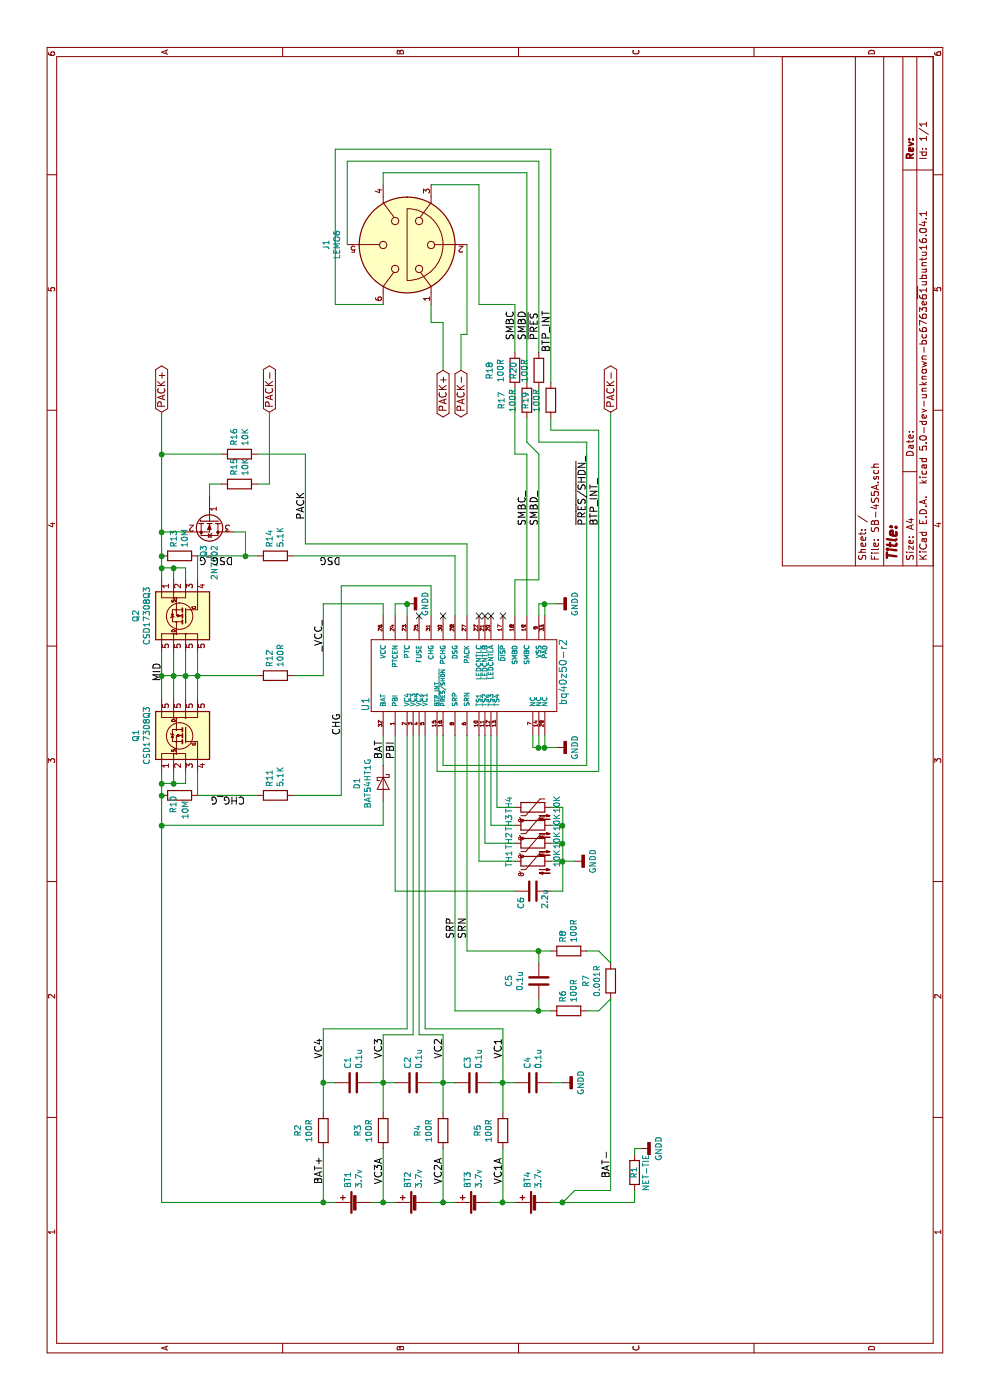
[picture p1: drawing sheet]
EESchema Schematic File Version 4
LIBS:SB-4S5A-cache
EELAYER 26 0
EELAYER END
$Descr A4 11693 8268
encoding utf-8
Sheet 1 1
Title ""
Date ""
Rev ""
Comp ""
Comment1 ""
Comment2 ""
Comment3 ""
Comment4 ""
$EndDescr
$Comp
L SB-4S5A-rescue:bq40z50-r2-RESCUE-SB-4S5A U1
U 1 1
P 6050 3850
F 0 "U1" H 5750 4650 60  0000 L CNN
F 1 "bq40z50-r2" H 5800 3000 60  0000 L CNN
F 2 "TI SBS:QFN-32_EP_3.8x3.8_Pitch0.4mm" H 6050 3850 60  0001 C CNN
F 3 "" H 6050 3850 60  0001 C CNN
	1    6050 3850
	1    0    0    -1  
$EndComp
$Comp
L SB-4S5A-rescue:Battery_Cell-device BT1
U 1 1
P 1650 3000
F 0 "BT1" H 1768 3096 50  0000 L CNN
F 1 "3.7v" H 1768 3005 50  0000 L CNN
F 2 "TI SBS:105070" V 1650 3060 50  0001 C CNN
F 3 "" V 1650 3060 50  0001 C CNN
	1    1650 3000
	1    0    0    -1  
$EndComp
$Comp
L SB-4S5A-rescue:Battery_Cell-device BT2
U 1 1
P 1650 3500
F 0 "BT2" H 1768 3596 50  0000 L CNN
F 1 "3.7v" H 1768 3505 50  0000 L CNN
F 2 "TI SBS:105070" V 1650 3560 50  0001 C CNN
F 3 "" V 1650 3560 50  0001 C CNN
	1    1650 3500
	1    0    0    -1  
$EndComp
$Comp
L SB-4S5A-rescue:Battery_Cell-device BT3
U 1 1
P 1650 4000
F 0 "BT3" H 1768 4096 50  0000 L CNN
F 1 "3.7v" H 1768 4005 50  0000 L CNN
F 2 "TI SBS:105070" V 1650 4060 50  0001 C CNN
F 3 "" V 1650 4060 50  0001 C CNN
	1    1650 4000
	1    0    0    -1  
$EndComp
$Comp
L SB-4S5A-rescue:Battery_Cell-device BT4
U 1 1
P 1650 4500
F 0 "BT4" H 1768 4596 50  0000 L CNN
F 1 "3.7v" H 1768 4505 50  0000 L CNN
F 2 "TI SBS:105070" V 1650 4560 50  0001 C CNN
F 3 "" V 1650 4560 50  0001 C CNN
	1    1650 4500
	1    0    0    -1  
$EndComp
$Comp
L power:GNDD #PWR02
U 1 1
P 2100 5350
F 0 "#PWR02" H 2100 5100 50  0001 C CNN
F 1 "GNDD" H 2100 5200 50  0000 C CNN
F 2 "" H 2100 5350 50  0001 C CNN
F 3 "" H 2100 5350 50  0001 C CNN
	1    2100 5350
	1    0    0    -1  
$EndComp
$Comp
L SB-4S5A-rescue:R-RESCUE-SB-4S5A R10
U 1 1
P 5050 1500
F 0 "R10" H 5200 1450 50  0000 R CNN
F 1 "10M" H 5250 1550 50  0000 R CNN
F 2 "Resistors_SMD:R_0402" V 4980 1500 50  0001 C CNN
F 3 "" H 5050 1500 50  0001 C CNN
	1    5050 1500
	-1   0    0    1   
$EndComp
$Comp
L SB-4S5A-rescue:R-RESCUE-SB-4S5A R13
U 1 1
P 7050 1500
F 0 "R13" H 6980 1454 50  0000 R CNN
F 1 "10M" H 6980 1545 50  0000 R CNN
F 2 "Resistors_SMD:R_0402" V 6980 1500 50  0001 C CNN
F 3 "" H 7050 1500 50  0001 C CNN
	1    7050 1500
	-1   0    0    1   
$EndComp
$Comp
L SB-4S5A-rescue:D_Schottky-device D1
U 1 1
P 5150 3200
F 0 "D1" H 5150 2984 50  0000 C CNN
F 1 "BAT54HT1G" H 5150 3075 50  0000 C CNN
F 2 "Diodes_SMD:D_SOD-323" H 5150 3200 50  0001 C CNN
F 3 "" H 5150 3200 50  0001 C CNN
	1    5150 3200
	-1   0    0    1   
$EndComp
$Comp
L SB-4S5A-rescue:R-RESCUE-SB-4S5A R12
U 1 1
P 6050 2300
F 0 "R12" H 5980 2254 50  0000 R CNN
F 1 "100R" H 5980 2345 50  0000 R CNN
F 2 "Resistors_SMD:R_0402" V 5980 2300 50  0001 C CNN
F 3 "" H 6050 2300 50  0001 C CNN
	1    6050 2300
	-1   0    0    1   
$EndComp
$Comp
L power:GNDD #PWR07
U 1 1
P 6650 4650
F 0 "#PWR07" H 6650 4400 50  0001 C CNN
F 1 "GNDD" H 6650 4500 50  0000 C CNN
F 2 "" H 6650 4650 50  0001 C CNN
F 3 "" H 6650 4650 50  0001 C CNN
	1    6650 4650
	1    0    0    -1  
$EndComp
NoConn ~ 6550 3500
NoConn ~ 6550 3700
$Comp
L power:GNDD #PWR05
U 1 1
P 5450 4650
F 0 "#PWR05" H 5450 4400 50  0001 C CNN
F 1 "GNDD" H 5450 4500 50  0000 C CNN
F 2 "" H 5450 4650 50  0001 C CNN
F 3 "" H 5450 4650 50  0001 C CNN
	1    5450 4650
	1    0    0    -1  
$EndComp
$Comp
L power:GNDD #PWR06
U 1 1
P 6650 3400
F 0 "#PWR06" H 6650 3150 50  0001 C CNN
F 1 "GNDD" H 6650 3250 50  0000 C CNN
F 2 "" H 6650 3400 50  0001 C CNN
F 3 "" H 6650 3400 50  0001 C CNN
	1    6650 3400
	1    0    0    -1  
$EndComp
$Comp
L SB-4S5A-rescue:R-RESCUE-SB-4S5A R18
U 1 1
P 8600 4300
F 0 "R18" V 8807 4300 50  0000 C CNN
F 1 "100R" V 8716 4300 50  0000 C CNN
F 2 "Resistors_SMD:R_0402" V 8530 4300 50  0001 C CNN
F 3 "" H 8600 4300 50  0001 C CNN
	1    8600 4300
	0    -1   -1   0   
$EndComp
$Comp
L SB-4S5A-rescue:R-device R17
U 1 1
P 8350 4400
F 0 "R17" V 8557 4400 50  0000 C CNN
F 1 "100R" V 8466 4400 50  0000 C CNN
F 2 "Resistors_SMD:R_0402" V 8280 4400 50  0001 C CNN
F 3 "" H 8350 4400 50  0001 C CNN
	1    8350 4400
	0    -1   -1   0   
$EndComp
$Comp
L SB-4S5A-rescue:R-RESCUE-SB-4S5A R2
U 1 1
P 2250 2700
F 0 "R2" V 2457 2700 50  0000 C CNN
F 1 "100R" V 2366 2700 50  0000 C CNN
F 2 "Resistors_SMD:R_0402" V 2180 2700 50  0001 C CNN
F 3 "" H 2250 2700 50  0001 C CNN
	1    2250 2700
	0    -1   -1   0   
$EndComp
$Comp
L SB-4S5A-rescue:R-RESCUE-SB-4S5A R3
U 1 1
P 2250 3200
F 0 "R3" V 2457 3200 50  0000 C CNN
F 1 "100R" V 2366 3200 50  0000 C CNN
F 2 "Resistors_SMD:R_0402" V 2180 3200 50  0001 C CNN
F 3 "" H 2250 3200 50  0001 C CNN
	1    2250 3200
	0    -1   -1   0   
$EndComp
$Comp
L SB-4S5A-rescue:R-RESCUE-SB-4S5A R4
U 1 1
P 2250 3700
F 0 "R4" V 2457 3700 50  0000 C CNN
F 1 "100R" V 2366 3700 50  0000 C CNN
F 2 "Resistors_SMD:R_0402" V 2180 3700 50  0001 C CNN
F 3 "" H 2250 3700 50  0001 C CNN
	1    2250 3700
	0    -1   -1   0   
$EndComp
$Comp
L SB-4S5A-rescue:R-RESCUE-SB-4S5A R5
U 1 1
P 2250 4200
F 0 "R5" V 2457 4200 50  0000 C CNN
F 1 "100R" V 2366 4200 50  0000 C CNN
F 2 "Resistors_SMD:R_0402" V 2180 4200 50  0001 C CNN
F 3 "" H 2250 4200 50  0001 C CNN
	1    2250 4200
	0    -1   -1   0   
$EndComp
$Comp
L SB-4S5A-rescue:C-device C1
U 1 1
P 2650 2950
F 0 "C1" H 2765 2996 50  0000 L CNN
F 1 "0.1u" H 2765 2905 50  0000 L CNN
F 2 "Capacitors_SMD:C_0402" H 2688 2800 50  0001 C CNN
F 3 "" H 2650 2950 50  0001 C CNN
	1    2650 2950
	1    0    0    -1  
$EndComp
$Comp
L SB-4S5A-rescue:C-device C2
U 1 1
P 2650 3450
F 0 "C2" H 2765 3496 50  0000 L CNN
F 1 "0.1u" H 2765 3405 50  0000 L CNN
F 2 "Capacitors_SMD:C_0402" H 2688 3300 50  0001 C CNN
F 3 "" H 2650 3450 50  0001 C CNN
	1    2650 3450
	1    0    0    -1  
$EndComp
$Comp
L SB-4S5A-rescue:C-device C3
U 1 1
P 2650 3950
F 0 "C3" H 2765 3996 50  0000 L CNN
F 1 "0.1u" H 2765 3905 50  0000 L CNN
F 2 "Capacitors_SMD:C_0402" H 2688 3800 50  0001 C CNN
F 3 "" H 2650 3950 50  0001 C CNN
	1    2650 3950
	1    0    0    -1  
$EndComp
$Comp
L SB-4S5A-rescue:C-device C4
U 1 1
P 2650 4450
F 0 "C4" H 2765 4496 50  0000 L CNN
F 1 "0.1u" H 2765 4405 50  0000 L CNN
F 2 "Capacitors_SMD:C_0402" H 2688 4300 50  0001 C CNN
F 3 "" H 2650 4450 50  0001 C CNN
	1    2650 4450
	1    0    0    -1  
$EndComp
$Comp
L SB-4S5A-rescue:Thermistor_NTC-device TH1
U 1 1
P 4500 4450
F 0 "TH1" H 4450 4650 50  0000 L CNN
F 1 "10K" H 4450 4250 50  0000 L CNN
F 2 "Resistors_SMD:R_0402" H 4500 4500 50  0001 C CNN
F 3 "" H 4500 4500 50  0001 C CNN
	1    4500 4450
	1    0    0    -1  
$EndComp
$Comp
L SB-4S5A-rescue:Thermistor_NTC-device TH2
U 1 1
P 4650 4450
F 0 "TH2" H 4600 4650 50  0000 L CNN
F 1 "10K" H 4600 4250 50  0000 L CNN
F 2 "Resistors_SMD:R_0402" H 4650 4500 50  0001 C CNN
F 3 "" H 4650 4500 50  0001 C CNN
	1    4650 4450
	1    0    0    -1  
$EndComp
$Comp
L SB-4S5A-rescue:Thermistor_NTC-device TH3
U 1 1
P 4800 4450
F 0 "TH3" H 4750 4650 50  0000 L CNN
F 1 "10K" H 4750 4250 50  0000 L CNN
F 2 "Resistors_SMD:R_0402" H 4800 4500 50  0001 C CNN
F 3 "" H 4800 4500 50  0001 C CNN
	1    4800 4450
	1    0    0    -1  
$EndComp
$Comp
L SB-4S5A-rescue:Thermistor_NTC-device TH4
U 1 1
P 4950 4450
F 0 "TH4" H 4900 4650 50  0000 L CNN
F 1 "10K" H 4900 4250 50  0000 L CNN
F 2 "Resistors_SMD:R_0402" H 4950 4500 50  0001 C CNN
F 3 "" H 4950 4500 50  0001 C CNN
	1    4950 4450
	1    0    0    -1  
$EndComp
$Comp
L SB-4S5A-rescue:R-RESCUE-SB-4S5A R7
U 1 1
P 3500 5100
F 0 "R7" V 3293 5100 50  0000 C CNN
F 1 "0.001R" V 3384 5100 50  0000 C CNN
F 2 "Resistors_SMD:R_1206" V 3430 5100 50  0001 C CNN
F 3 "" H 3500 5100 50  0001 C CNN
	1    3500 5100
	0    1    1    0   
$EndComp
$Comp
L SB-4S5A-rescue:R-RESCUE-SB-4S5A R6
U 1 1
P 3250 4750
F 0 "R6" H 3180 4704 50  0000 R CNN
F 1 "100R" H 3180 4795 50  0000 R CNN
F 2 "Resistors_SMD:R_0402" V 3180 4750 50  0001 C CNN
F 3 "" H 3250 4750 50  0001 C CNN
	1    3250 4750
	-1   0    0    1   
$EndComp
$Comp
L SB-4S5A-rescue:R-RESCUE-SB-4S5A R8
U 1 1
P 3750 4750
F 0 "R8" H 3680 4704 50  0000 R CNN
F 1 "100R" H 3680 4795 50  0000 R CNN
F 2 "Resistors_SMD:R_0402" V 3680 4750 50  0001 C CNN
F 3 "" H 3750 4750 50  0001 C CNN
	1    3750 4750
	-1   0    0    1   
$EndComp
$Comp
L SB-4S5A-rescue:C-device C5
U 1 1
P 3500 4500
F 0 "C5" V 3248 4500 50  0000 C CNN
F 1 "0.1u" V 3339 4500 50  0000 C CNN
F 2 "Capacitors_SMD:C_0402" H 3538 4350 50  0001 C CNN
F 3 "" H 3500 4500 50  0001 C CNN
	1    3500 4500
	0    1    1    0   
$EndComp
Wire Wire Line
	5850 1350 6050 1350
Wire Wire Line
	5850 1450 6050 1450
Wire Wire Line
	5850 1550 6050 1550
Wire Wire Line
	5850 1650 6050 1650
Wire Wire Line
	6050 1350 6050 1450
Connection ~ 6050 1450
Connection ~ 6050 1350
Connection ~ 6050 1550
Connection ~ 6050 1650
Wire Wire Line
	5150 1550 5250 1550
Wire Wire Line
	5150 1350 5150 1450
Wire Wire Line
	5250 1450 5150 1450
Connection ~ 5150 1450
Wire Wire Line
	6950 1550 6850 1550
Wire Wire Line
	6950 1350 6950 1450
Wire Wire Line
	6850 1350 6950 1350
Wire Wire Line
	6850 1450 6950 1450
Connection ~ 6950 1450
Connection ~ 6950 1350
Wire Wire Line
	5250 1650 5050 1650
Wire Wire Line
	5050 1650 5050 2150
Wire Wire Line
	6850 1650 7050 1650
Wire Wire Line
	7050 1650 7050 2050
Wire Wire Line
	4800 1350 4800 3200
Wire Wire Line
	6550 3200 6650 3200
Wire Wire Line
	6550 4500 6650 4500
Wire Wire Line
	6650 4500 6650 4550
Wire Wire Line
	6550 4550 6650 4550
Connection ~ 6650 4550
Wire Wire Line
	6550 3400 6650 3400
Wire Wire Line
	6650 3400 6650 3300
Wire Wire Line
	6650 3300 6550 3300
Wire Wire Line
	5550 4450 5450 4450
Wire Wire Line
	5450 4450 5450 4500
Wire Wire Line
	5550 4500 5450 4500
Connection ~ 5450 4500
Wire Wire Line
	5550 4550 5450 4550
Connection ~ 5450 4550
Wire Wire Line
	8750 4300 9150 4300
Wire Wire Line
	1650 4100 1650 4200
Wire Wire Line
	1650 3600 1650 3700
Wire Wire Line
	1650 3100 1650 3200
Wire Wire Line
	1650 1350 1650 2700
Wire Wire Line
	2100 2700 1650 2700
Connection ~ 1650 2700
Wire Wire Line
	2100 3200 1650 3200
Connection ~ 1650 3200
Wire Wire Line
	2100 3700 1650 3700
Connection ~ 1650 3700
Wire Wire Line
	2100 4200 1650 4200
Connection ~ 1650 4200
Wire Wire Line
	1650 4600 1650 4700
Wire Wire Line
	1650 1350 4800 1350
Connection ~ 5150 1350
Connection ~ 5050 1350
Connection ~ 4800 1350
Wire Wire Line
	3100 3400 5550 3400
Wire Wire Line
	3100 2700 3100 3400
Wire Wire Line
	2400 2700 2650 2700
Wire Wire Line
	3050 3450 5550 3450
Wire Wire Line
	3050 3200 3050 3450
Wire Wire Line
	2400 3200 2650 3200
Wire Wire Line
	3050 3500 5550 3500
Wire Wire Line
	3050 3700 3050 3500
Wire Wire Line
	2400 3700 2650 3700
Wire Wire Line
	3100 3550 5550 3550
Wire Wire Line
	3100 4200 3100 3550
Wire Wire Line
	2400 4200 2650 4200
Wire Wire Line
	2650 2700 2650 2800
Connection ~ 2650 2700
Wire Wire Line
	2650 3100 2650 3200
Connection ~ 2650 3200
Wire Wire Line
	2650 3600 2650 3700
Connection ~ 2650 3700
Wire Wire Line
	2650 4100 2650 4200
Connection ~ 2650 4200
Wire Wire Line
	2650 4600 2650 4700
Connection ~ 1650 4700
Wire Wire Line
	1650 4700 1750 4800
Wire Wire Line
	1750 4800 1750 5100
Wire Wire Line
	1750 5100 3350 5100
Wire Wire Line
	3350 5100 3250 5000
Wire Wire Line
	3250 5000 3250 4900
Wire Wire Line
	3650 5100 3750 5000
Wire Wire Line
	3750 5000 3750 4900
Wire Wire Line
	3650 4500 3750 4500
Wire Wire Line
	3750 3900 3750 4500
Wire Wire Line
	3350 4500 3250 4500
Wire Wire Line
	3250 3800 3250 4500
Wire Wire Line
	3650 5100 8250 5100
Wire Wire Line
	5550 3800 3250 3800
Connection ~ 3250 4500
Wire Wire Line
	5550 3900 3750 3900
Connection ~ 3750 4500
$Comp
L power:GNDD #PWR04
U 1 1
P 4500 4800
F 0 "#PWR04" H 4500 4550 50  0001 C CNN
F 1 "GNDD" H 4500 4650 50  0000 C CNN
F 2 "" H 4500 4800 50  0001 C CNN
F 3 "" H 4500 4800 50  0001 C CNN
	1    4500 4800
	1    0    0    -1  
$EndComp
Wire Wire Line
	4500 4600 4500 4700
Wire Wire Line
	4250 4700 4500 4700
Wire Wire Line
	4950 4700 4950 4600
Wire Wire Line
	4650 4600 4650 4700
Connection ~ 4650 4700
Wire Wire Line
	4800 4600 4800 4700
Connection ~ 4800 4700
Connection ~ 4500 4700
Wire Wire Line
	5550 4150 4950 4150
Wire Wire Line
	4950 4150 4950 4300
Wire Wire Line
	5550 4100 4800 4100
Wire Wire Line
	4800 4100 4800 4300
Wire Wire Line
	5550 4050 4650 4050
Wire Wire Line
	4650 4050 4650 4300
Wire Wire Line
	5550 4000 4500 4000
Wire Wire Line
	4500 4000 4500 4300
Text GLabel 8250 5100 2    60   BiDi ~ 0
PACK-
Wire Wire Line
	5300 4900 5300 3700
Wire Wire Line
	5300 3700 5550 3700
Wire Wire Line
	5550 3650 5250 3650
Wire Wire Line
	5250 3650 5250 5000
$Comp
L SB-4S5A-rescue:R-RESCUE-SB-4S5A R11
U 1 1
P 5050 2300
F 0 "R11" H 4980 2254 50  0000 R CNN
F 1 "5.1K" H 4980 2345 50  0000 R CNN
F 2 "Resistors_SMD:R_0402" V 4980 2300 50  0001 C CNN
F 3 "" H 5050 2300 50  0001 C CNN
	1    5050 2300
	-1   0    0    1   
$EndComp
$Comp
L SB-4S5A-rescue:2N7002-Transistor Q3
U 1 1
P 7350 1750
F 0 "Q3" H 7556 1704 50  0000 L CNN
F 1 "2N7002" H 7556 1795 50  0000 L CNN
F 2 "TO_SOT_Packages_SMD:SOT-23" H 7550 1675 50  0001 L CIN
F 3 "" H 7350 1750 50  0001 L CNN
	1    7350 1750
	-1   0    0    1   
$EndComp
Wire Wire Line
	7250 1550 7250 1350
Connection ~ 7250 1350
Wire Wire Line
	7250 1950 7250 2050
Wire Wire Line
	7250 2050 7050 2050
$Comp
L SB-4S5A-rescue:R-RESCUE-SB-4S5A R14
U 1 1
P 7050 2300
F 0 "R14" H 6980 2254 50  0000 R CNN
F 1 "5.1K" H 6980 2345 50  0000 R CNN
F 2 "Resistors_SMD:R_0402" V 6980 2300 50  0001 C CNN
F 3 "" H 7050 2300 50  0001 C CNN
	1    7050 2300
	-1   0    0    1   
$EndComp
Wire Wire Line
	5300 3200 5550 3200
Wire Wire Line
	4800 3200 5000 3200
Wire Wire Line
	6650 3200 6650 2700
Wire Wire Line
	6650 2700 6050 2700
Wire Wire Line
	6050 2700 6050 2450
Connection ~ 7050 2050
$Comp
L SB-4S5A-rescue:R-RESCUE-SB-4S5A R15
U 1 1
P 7650 2000
F 0 "R15" H 7720 2046 50  0000 L CNN
F 1 "10K" H 7720 1955 50  0000 L CNN
F 2 "Resistors_SMD:R_0402" V 7580 2000 50  0001 C CNN
F 3 "" H 7650 2000 50  0001 C CNN
	1    7650 2000
	1    0    0    -1  
$EndComp
Wire Wire Line
	7550 1750 7650 1750
Wire Wire Line
	6550 3600 6800 3600
Wire Wire Line
	6800 3600 6800 2850
Wire Wire Line
	6800 2850 5050 2850
Wire Wire Line
	5050 2850 5050 2450
Wire Wire Line
	6550 3800 7050 3800
Wire Wire Line
	7050 3800 7050 2450
Wire Wire Line
	7650 2150 7650 2250
Wire Wire Line
	7650 1750 7650 1850
$Comp
L SB-4S5A-rescue:R-RESCUE-SB-4S5A R16
U 1 1
P 7900 2000
F 0 "R16" H 7970 2046 50  0000 L CNN
F 1 "10K" H 7970 1955 50  0000 L CNN
F 2 "Resistors_SMD:R_0402" V 7830 2000 50  0001 C CNN
F 3 "" H 7900 2000 50  0001 C CNN
	1    7900 2000
	1    0    0    -1  
$EndComp
Wire Wire Line
	6550 3900 7150 3900
Wire Wire Line
	7150 3900 7150 2550
Wire Wire Line
	7150 2550 7900 2550
Wire Wire Line
	7900 2550 7900 2150
Wire Wire Line
	7900 1850 7900 1350
Connection ~ 7900 1350
$Comp
L SB-4S5A-rescue:C-device C6
U 1 1
P 4250 4450
F 0 "C6" H 4100 4550 50  0000 L CNN
F 1 "2.2u" H 4100 4350 50  0000 L CNN
F 2 "Capacitors_SMD:C_0402" H 4288 4300 50  0001 C CNN
F 3 "" H 4250 4450 50  0001 C CNN
	1    4250 4450
	1    0    0    -1  
$EndComp
Wire Wire Line
	4250 4700 4250 4600
Wire Wire Line
	5550 3300 4250 3300
Wire Wire Line
	4250 3300 4250 4300
Text GLabel 8250 1350 2    60   BiDi ~ 0
PACK+
NoConn ~ 6550 4000
NoConn ~ 6550 4050
NoConn ~ 6550 4100
NoConn ~ 6550 4200
Connection ~ 7050 1350
$Comp
L SB-4S5A-rescue:R-RESCUE-SB-4S5A R1
U 1 1
P 1900 5300
F 0 "R1" V 1900 5300 50  0000 C CNN
F 1 "NET-TIE" V 1800 5300 50  0000 C CNN
F 2 "Resistors_SMD:R_0402" V 1830 5300 50  0001 C CNN
F 3 "" H 1900 5300 50  0001 C CNN
	1    1900 5300
	0    -1   -1   0   
$EndComp
Wire Wire Line
	2050 5300 2100 5300
Wire Wire Line
	2100 5300 2100 5350
$Comp
L SB-4S5A-rescue:CSD19534Q5A-RESCUE-SB-4S5A Q1
U 1 1
P 5550 1550
F 0 "Q1" H 5550 1967 50  0000 C CNN
F 1 "CSD17308Q3" H 5550 1876 50  0000 C CNN
F 2 "Housings_SON:VSON-8_3.3x3.3mm_Pitch0.65mm_NexFET" H 5550 1750 50  0001 C CIN
F 3 "" V 5550 1550 50  0001 L CNN
	1    5550 1550
	1    0    0    -1  
$EndComp
$Comp
L SB-4S5A-rescue:CSD19534Q5A-RESCUE-SB-4S5A Q2
U 1 1
P 6550 1550
F 0 "Q2" H 6550 1967 50  0000 C CNN
F 1 "CSD17308Q3" H 6550 1876 50  0000 C CNN
F 2 "Housings_SON:VSON-8_3.3x3.3mm_Pitch0.65mm_NexFET" H 6550 1750 50  0001 C CIN
F 3 "" V 6550 1550 50  0001 L CNN
	1    6550 1550
	-1   0    0    -1  
$EndComp
$Comp
L SB-4S5A-rescue:R-RESCUE-SB-4S5A R20
U 1 1
P 8600 4500
F 0 "R20" V 8807 4500 50  0000 C CNN
F 1 "100R" V 8716 4500 50  0000 C CNN
F 2 "Resistors_SMD:R_0402" V 8530 4500 50  0001 C CNN
F 3 "" H 8600 4500 50  0001 C CNN
	1    8600 4500
	0    -1   -1   0   
$EndComp
$Comp
L SB-4S5A-rescue:R-device R19
U 1 1
P 8350 4600
F 0 "R19" V 8557 4600 50  0000 C CNN
F 1 "100R" V 8466 4600 50  0000 C CNN
F 2 "Resistors_SMD:R_0402" V 8280 4600 50  0001 C CNN
F 3 "" H 8350 4600 50  0001 C CNN
	1    8350 4600
	0    -1   -1   0   
$EndComp
Wire Wire Line
	5300 4900 8000 4900
Wire Wire Line
	8000 4900 8000 4500
Wire Wire Line
	8000 4500 8450 4500
Wire Wire Line
	5250 5000 8100 5000
Wire Wire Line
	8100 5000 8100 4600
Wire Wire Line
	8100 4600 8200 4600
Wire Wire Line
	9150 3600 9000 3600
Wire Wire Line
	9000 3600 9000 3700
Wire Wire Line
	9000 3700 8600 3700
Text GLabel 8600 3700 0    60   BiDi ~ 0
PACK+
Text GLabel 8600 3850 0    60   BiDi ~ 0
PACK-
Wire Wire Line
	9650 3900 8900 3900
Wire Wire Line
	8900 3900 8900 3850
Wire Wire Line
	8900 3850 8600 3850
Text GLabel 8250 2250 2    60   BiDi ~ 0
PACK-
Wire Wire Line
	7650 2250 8250 2250
Text Label 2850 4200 0    60   ~ 0
VC1
Text Label 2850 3700 0    60   ~ 0
VC2
Text Label 2850 3200 0    60   ~ 0
VC3
Text Label 2850 2700 0    60   ~ 0
VC4
Text Label 3850 3800 0    60   ~ 0
SRP
Text Label 3850 3900 0    60   ~ 0
SRN
Text Label 1800 2700 0    60   ~ 0
BAT+
Text Label 1800 3200 0    60   ~ 0
VC3A
Text Label 1800 3700 0    60   ~ 0
VC2A
Text Label 1800 4200 0    60   ~ 0
VC1A
Wire Wire Line
	1650 5300 1750 5300
Text Label 1850 5100 0    60   ~ 0
BAT-
Text Label 5350 3200 0    60   ~ 0
BAT
Text Label 5350 3300 0    60   ~ 0
PBI
Text Label 7300 5000 0    60   ~ 0
BTP_INT_
Text Label 7300 4900 0    60   ~ 0
~PRES/SHDN~_
Text Label 7300 4500 0    60   ~ 0
SMBD_
Text Label 7300 4400 0    60   ~ 0
SMBC_
Text Label 8850 4300 0    60   ~ 0
SMBC
Text Label 8850 4400 0    60   ~ 0
SMBD
Text Label 8850 4500 0    60   ~ 0
~PRES~
Text Label 8750 4600 0    60   ~ 0
BTP_INT
Text Label 5550 2850 0    60   ~ 0
CHG
Text Label 6250 2700 0    60   ~ 0
_VCC_
Text Label 7050 2850 1    60   ~ 0
DSG
Text Label 7350 2550 0    60   ~ 0
PACK
Text Label 6000 1350 0    60   ~ 0
MID
Text Label 5050 2050 1    60   ~ 0
CHG_G
Text Label 7050 1950 1    60   ~ 0
DSG_G
Connection ~ 6650 3400
$Comp
L power:GNDD #PWR01
U 1 1
P 2650 4700
F 0 "#PWR01" H 2650 4450 50  0001 C CNN
F 1 "GNDD" H 2650 4550 50  0000 C CNN
F 2 "" H 2650 4700 50  0001 C CNN
F 3 "" H 2650 4700 50  0001 C CNN
	1    2650 4700
	1    0    0    -1  
$EndComp
Wire Wire Line
	6550 4400 7900 4400
Wire Wire Line
	7900 4400 7900 4300
Wire Wire Line
	7900 4300 8450 4300
Wire Wire Line
	8200 4400 8000 4400
Wire Wire Line
	8000 4400 7900 4500
Wire Wire Line
	7900 4500 6850 4500
Wire Wire Line
	6850 4500 6850 4300
Wire Wire Line
	6850 4300 6550 4300
Wire Wire Line
	6050 1450 6250 1450
Wire Wire Line
	6050 1450 6050 1550
Wire Wire Line
	6050 1350 6250 1350
Wire Wire Line
	6050 1550 6250 1550
Wire Wire Line
	6050 1550 6050 1650
Wire Wire Line
	6050 1650 6250 1650
Wire Wire Line
	6050 1650 6050 2150
Wire Wire Line
	5150 1450 5150 1550
Wire Wire Line
	6950 1450 6950 1550
Wire Wire Line
	6950 1350 7050 1350
Wire Wire Line
	6650 4550 6650 4650
Wire Wire Line
	5450 4500 5450 4550
Wire Wire Line
	5450 4550 5450 4650
Wire Wire Line
	1650 2700 1650 2800
Wire Wire Line
	1650 3200 1650 3300
Wire Wire Line
	1650 3700 1650 3800
Wire Wire Line
	1650 4200 1650 4300
Wire Wire Line
	5150 1350 5250 1350
Wire Wire Line
	5050 1350 5150 1350
Wire Wire Line
	4800 1350 5050 1350
Wire Wire Line
	2650 2700 3100 2700
Wire Wire Line
	2650 3200 3050 3200
Wire Wire Line
	2650 3200 2650 3300
Wire Wire Line
	2650 3700 3050 3700
Wire Wire Line
	2650 3700 2650 3800
Wire Wire Line
	2650 4200 3100 4200
Wire Wire Line
	2650 4200 2650 4300
Wire Wire Line
	1650 4700 1650 5300
Wire Wire Line
	3250 4500 3250 4600
Wire Wire Line
	3750 4500 3750 4600
Wire Wire Line
	4650 4700 4800 4700
Wire Wire Line
	4800 4700 4950 4700
Wire Wire Line
	4500 4700 4500 4800
Wire Wire Line
	4500 4700 4650 4700
Wire Wire Line
	7250 1350 7900 1350
Wire Wire Line
	7050 2050 7050 2150
Wire Wire Line
	7900 1350 8250 1350
Wire Wire Line
	7050 1350 7250 1350
Wire Wire Line
	9150 2800 10450 2800
Wire Wire Line
	8500 4400 10250 4400
$Comp
L Connector_Specialized:LEMO6 J1
U 1 1
P 9650 3400
F 0 "J1" H 9650 4078 50  0000 C CNN
F 1 "LEMO6" H 9650 3987 50  0000 C CNN
F 2 "Connectors_Samtec:SL-106-X-XX_1x06" H 9650 3400 50  0001 C CNN
F 3 "" H 9650 3400 50  0001 C CNN
	1    9650 3400
	1    0    0    -1  
$EndComp
Wire Wire Line
	9150 4300 9150 4000
Wire Wire Line
	9150 4000 10150 4000
Wire Wire Line
	10150 4000 10150 3600
Wire Wire Line
	10150 3200 10250 3200
Wire Wire Line
	8750 4500 10350 4500
Wire Wire Line
	9650 2900 10350 2900
Wire Wire Line
	9150 2800 9150 3200
Wire Wire Line
	10250 4400 10250 3200
Wire Wire Line
	10350 4500 10350 2900
Wire Wire Line
	10450 4600 10450 2800
Wire Wire Line
	8500 4600 10450 4600
$EndSCHEMATC
